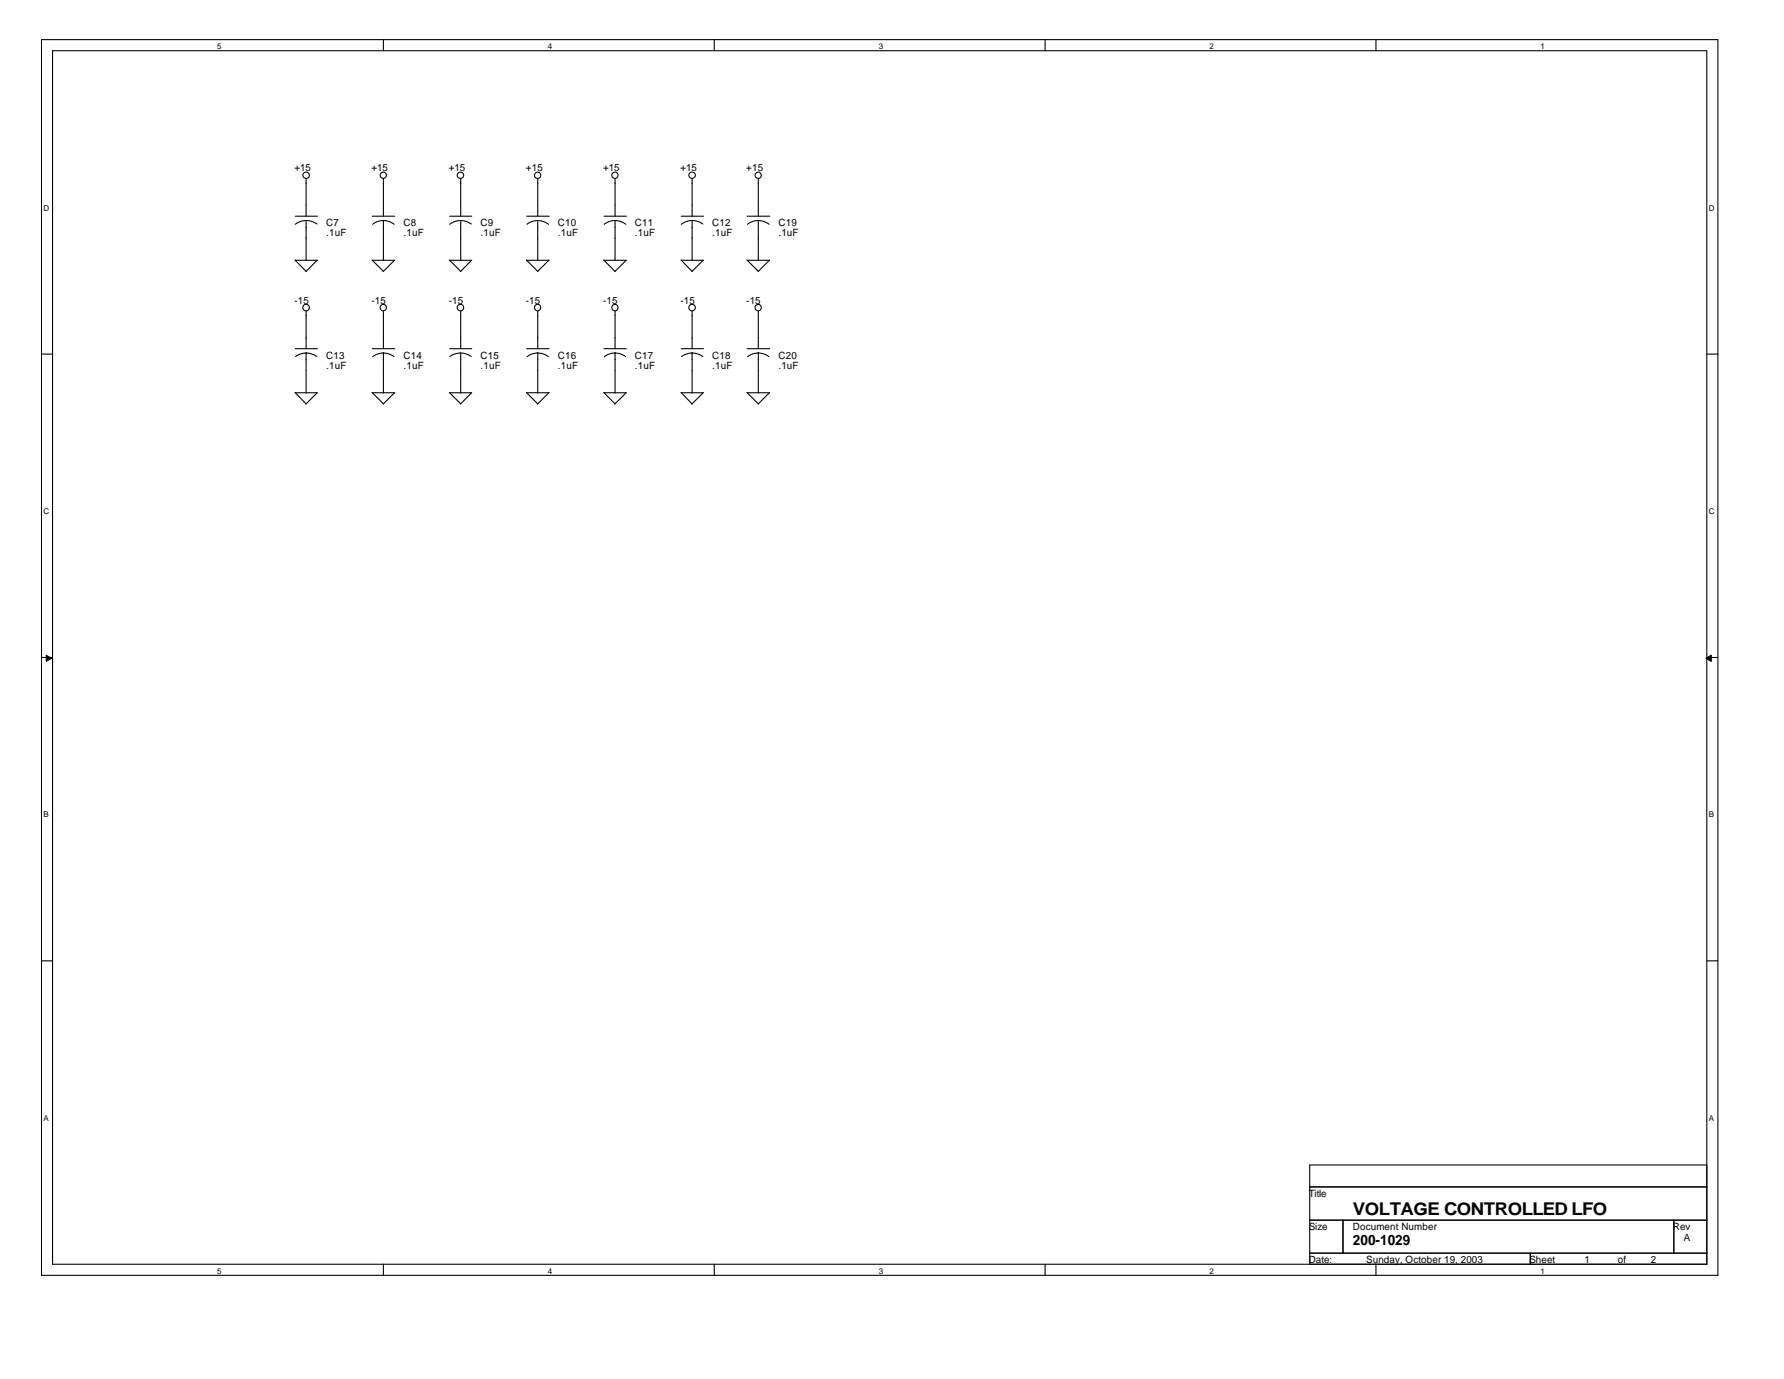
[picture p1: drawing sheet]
<svg xmlns="http://www.w3.org/2000/svg" width="279mm" height="216mm" viewBox="0 0 279 216" stroke-linecap="round" stroke-linejoin="round" font-family="sans-serif">
<g fill="none" stroke="#000" stroke-width=".17">
<path d="M6.5 6.2h262.5v193.5h-262.5zM8.2 7.9h259.1v190h-259.1zM60 6.2v1.7M111.9 6.2v1.7M163.7 6.2v1.7M215.5 6.2v1.7M46.2 33.8h3.5M47.9 34.5l.8 .1 .9 .5M47.9 34.5l-.7 .1-1 .5M47.9 28v5.8M47.9 34.5v6.2M58.3 33.8h3.5"/>
<path d="M60 34.5l.8 .1 .9 .5M60 34.5l-.7 .1-.9 .5M60 28v5.8M60 34.5v6.2M70.4 33.8h3.5M72.2 34.5l.7 .1 .9 .5M72.2 34.5l-.8 .1-1 .5M72.2 28v5.8M72.2 34.5v6.2M82.5 33.8h3.5M84.2 34.5l.7 .1 1 .5M84.2 34.5l-.7 .1-1 .5"/>
<path d="M84.2 28v5.8M84.2 34.5v6.2M94.6 33.8h3.5M96.3 34.5l.7 .1 1 .5M96.3 34.5l-.7 .1-1 .5M96.3 28v5.8M96.3 34.5v6.2M106.7 33.8h3.5M108.4 34.5l.7 .1 1 .5M108.4 34.5l-.7 .1-1 .5M108.4 28v5.8M108.4 34.5v6.2"/>
<path d="M117 33.8h3.5M118.8 34.5l.7 .1 1 .5M118.8 34.5l-.8 .1-.9 .5M118.8 28v5.8M118.8 34.5v6.2M6.5 55.4h1.7M46.2 40.7l1.7 1.8M46.2 40.7h3.5M46.2 54.6h3.5M47.9 55.3l.8 .1 .9 .4M47.9 55.3l-.7 .1-.9 .4M47.9 48.7v5.9"/>
<path d="M47.9 55.3v6.2M49.7 40.7l-1.8 1.8M58.3 40.7l1.7 1.8M58.3 40.7h3.5M58.3 54.6h3.5M60 55.3l.7 .1 1 .4M60 55.3l-.7 .1-.9 .5M60 48.7v5.9M60 55.3v6.2M61.8 40.7l-1.8 1.8M70.4 40.7l1.8 1.8M70.4 40.7h3.5"/>
<path d="M70.4 54.6h3.5M72.2 55.3l.6 .1 1 .4M72.2 55.3l-.8 .1-.9 .4M72.2 48.7v5.9M72.2 55.3v6.2M73.8 40.7l-1.7 1.8M82.4 40.7l1.8 1.8M82.5 40.7h3.5M82.5 54.6h3.5M84.2 55.3l.7 .1 1 .4M84.2 55.3l-.7 .1-1 .5M84.2 48.7v5.9"/>
<path d="M84.2 55.3v6.2M86 40.7l-1.8 1.8M94.5 40.7l1.8 1.8M94.6 40.7h3.5M94.6 54.6h3.5M96.3 55.3l.7 .1 1 .4M96.3 55.3l-.7 .1-1 .5M96.3 48.7v5.9M96.3 55.3v6.2M98.1 40.7l-1.8 1.8M106.7 40.7l1.7 1.8M106.7 40.7h3.5"/>
<path d="M106.7 54.6h3.5M108.4 55.3l.7 .1 1 .4M108.4 55.3l-.7 .1-1 .4M108.4 48.7v5.9M108.4 55.3v6.2M110.1 40.7l-1.8 1.8M117 40.7l1.8 1.8M117 40.7h3.5M117 54.6h3.5M118.8 55.3l.7 .1 .9 .4M118.8 55.3l-.8 .1-.9 .5M118.8 48.7v5.9"/>
<path d="M118.8 55.3v6.2M120.5 40.7l-1.8 1.8M267.3 55.4h1.7M46.2 61.5l1.7 1.7M46.2 61.5h3.5M49.7 61.5l-1.8 1.8M58.3 61.5l1.7 1.7M58.3 61.5h3.5M61.8 61.5l-1.8 1.8M70.4 61.5l1.8 1.7M70.4 61.5h3.5M73.8 61.5l-1.7 1.8"/>
<path d="M82.4 61.5l1.8 1.7M82.5 61.5h3.5M86 61.5l-1.8 1.8M94.5 61.5l1.8 1.7M94.6 61.5h3.5M98.1 61.5l-1.8 1.8M106.7 61.5l1.7 1.7M106.7 61.5h3.5M110.1 61.5l-1.8 1.8M117 61.5l1.8 1.7M117 61.5h3.5M120.5 61.5l-1.8 1.8"/>
<path d="M6.5 102.9h1.7M267.3 102.9h1.7M6.5 150.4h1.7M267.3 150.4h1.7M60 197.9v1.8M111.9 197.9v1.8M163.7 197.9v1.8M205.1 185.8h62.2M205.1 191h62.2M205.1 196.2h62.2M210.3 191v5.2M215.5 197.9v1.8"/>
<path d="M239.7 196.2v1.7M262.1 191v5.2M267.3 182.4h-62.2v15.5"/>
<circle cx="47.9" cy="27.4" r=".5"/>
<circle cx="60" cy="27.4" r=".49"/>
<circle cx="72.1" cy="27.4" r=".5"/>
<circle cx="84.2" cy="27.4" r=".49"/>
<circle cx="96.3" cy="27.4" r=".49"/>
<circle cx="108.4" cy="27.4" r=".5"/>
<circle cx="118.7" cy="27.4" r=".49"/>
<circle cx="47.9" cy="48.2" r=".51"/>
<circle cx="60" cy="48.2" r=".5"/>
<circle cx="72.1" cy="48.2" r=".51"/>
<circle cx="84.2" cy="48.2" r=".5"/>
<circle cx="96.3" cy="48.2" r=".5"/>
<circle cx="108.4" cy="48.2" r=".51"/>
<circle cx="118.7" cy="48.2" r=".5"/>
</g>
<g fill="#000" stroke="#000" stroke-width=".16">
<path d="M7.2 102.6l.9 .5-.9 .4z" fill-rule="evenodd"/>
<path d="M267.2 103.1l.8-.5v.9z" fill-rule="evenodd"/>
</g>
<text font-size="2.8" x="211.9" y="190.3">VOLTAGE CONTROLLED LFO</text>
<text font-size="2.2" x="211.9" y="195">200-1029</text>
<g font-size="1.6">
<text x="46.1" y="26.8">+15</text>
<text x="58.2" y="26.8">+15</text>
<text x="70.3" y="26.8">+15</text>
<text x="82.3" y="26.8">+15</text>
<text x="94.4" y="26.8">+15</text>
<text x="106.6" y="26.8">+15</text>
<text x="116.9" y="26.8">+15</text>
<text x="51.1" y="35.4">C7</text>
<text x="63.2" y="35.4">C8</text>
<text x="75.3" y="35.4">C9</text>
<text x="87.4" y="35.4">C10</text>
<text x="99.4" y="35.4">C11</text>
<text x="111.5" y="35.4">C12</text>
<text x="121.9" y="35.4">C19</text>
<text x="51.1" y="37">.1uF</text>
<text x="63.2" y="37">.1uF</text>
<text x="75.3" y="37">.1uF</text>
<text x="87.4" y="37">.1uF</text>
<text x="99.4" y="37">.1uF</text>
<text x="111.5" y="37">.1uF</text>
<text x="121.9" y="37">.1uF</text>
<text x="46.1" y="47.5">-15</text>
<text x="58.2" y="47.5">-15</text>
<text x="70.3" y="47.5">-15</text>
<text x="82.3" y="47.5">-15</text>
<text x="94.4" y="47.5">-15</text>
<text x="106.6" y="47.5">-15</text>
<text x="116.9" y="47.5">-15</text>
<text x="51.1" y="56.2">C13</text>
<text x="51.1" y="57.7">.1uF</text>
<text x="63.2" y="56.2">C14</text>
<text x="63.2" y="57.7">.1uF</text>
<text x="75.3" y="56.2">C15</text>
<text x="75.3" y="57.7">.1uF</text>
<text x="87.4" y="56.2">C16</text>
<text x="87.4" y="57.7">.1uF</text>
<text x="99.4" y="56.2">C17</text>
<text x="99.4" y="57.7">.1uF</text>
<text x="111.5" y="56.2">C18</text>
<text x="111.5" y="57.7">.1uF</text>
<text x="121.9" y="56.2">C20</text>
<text x="121.9" y="57.7">.1uF</text>
<text x="205" y="187.4">Title</text>
<text x="205" y="192.6">Size</text>
<text x="205" y="197.8">Date:</text>
<text x="211.9" y="192.6">Document Number</text>
<text x="214" y="197.8">Sunday, October 19, 2003</text>
<text x="239.5" y="197.8">Sheet</text>
<text x="248.2" y="197.8">1</text>
<text x="253.4" y="197.8">of</text>
<text x="258.5" y="197.8">2</text>
<text x="262" y="192.6">Rev</text>
<text x="263.7" y="194.4">A</text>
</g>
<g font-size="1.3">
<text x="34" y="7.7">5</text>
<text x="85.8" y="7.7">4</text>
<text x="137.6" y="7.7">3</text>
<text x="189.4" y="7.7">2</text>
<text x="241.3" y="7.7">1</text>
<text x="6.8" y="33">D</text>
<text x="267.6" y="33">D</text>
<text x="6.8" y="80.5">C</text>
<text x="267.6" y="80.5">C</text>
<text x="6.8" y="128">B</text>
<text x="267.6" y="128">B</text>
<text x="6.8" y="175.5">A</text>
<text x="267.6" y="175.5">A</text>
<text x="34" y="199.4">5</text>
<text x="85.8" y="199.4">4</text>
<text x="137.6" y="199.4">3</text>
<text x="189.4" y="199.4">2</text>
<text x="241.3" y="199.4">1</text>
</g>
</svg>
